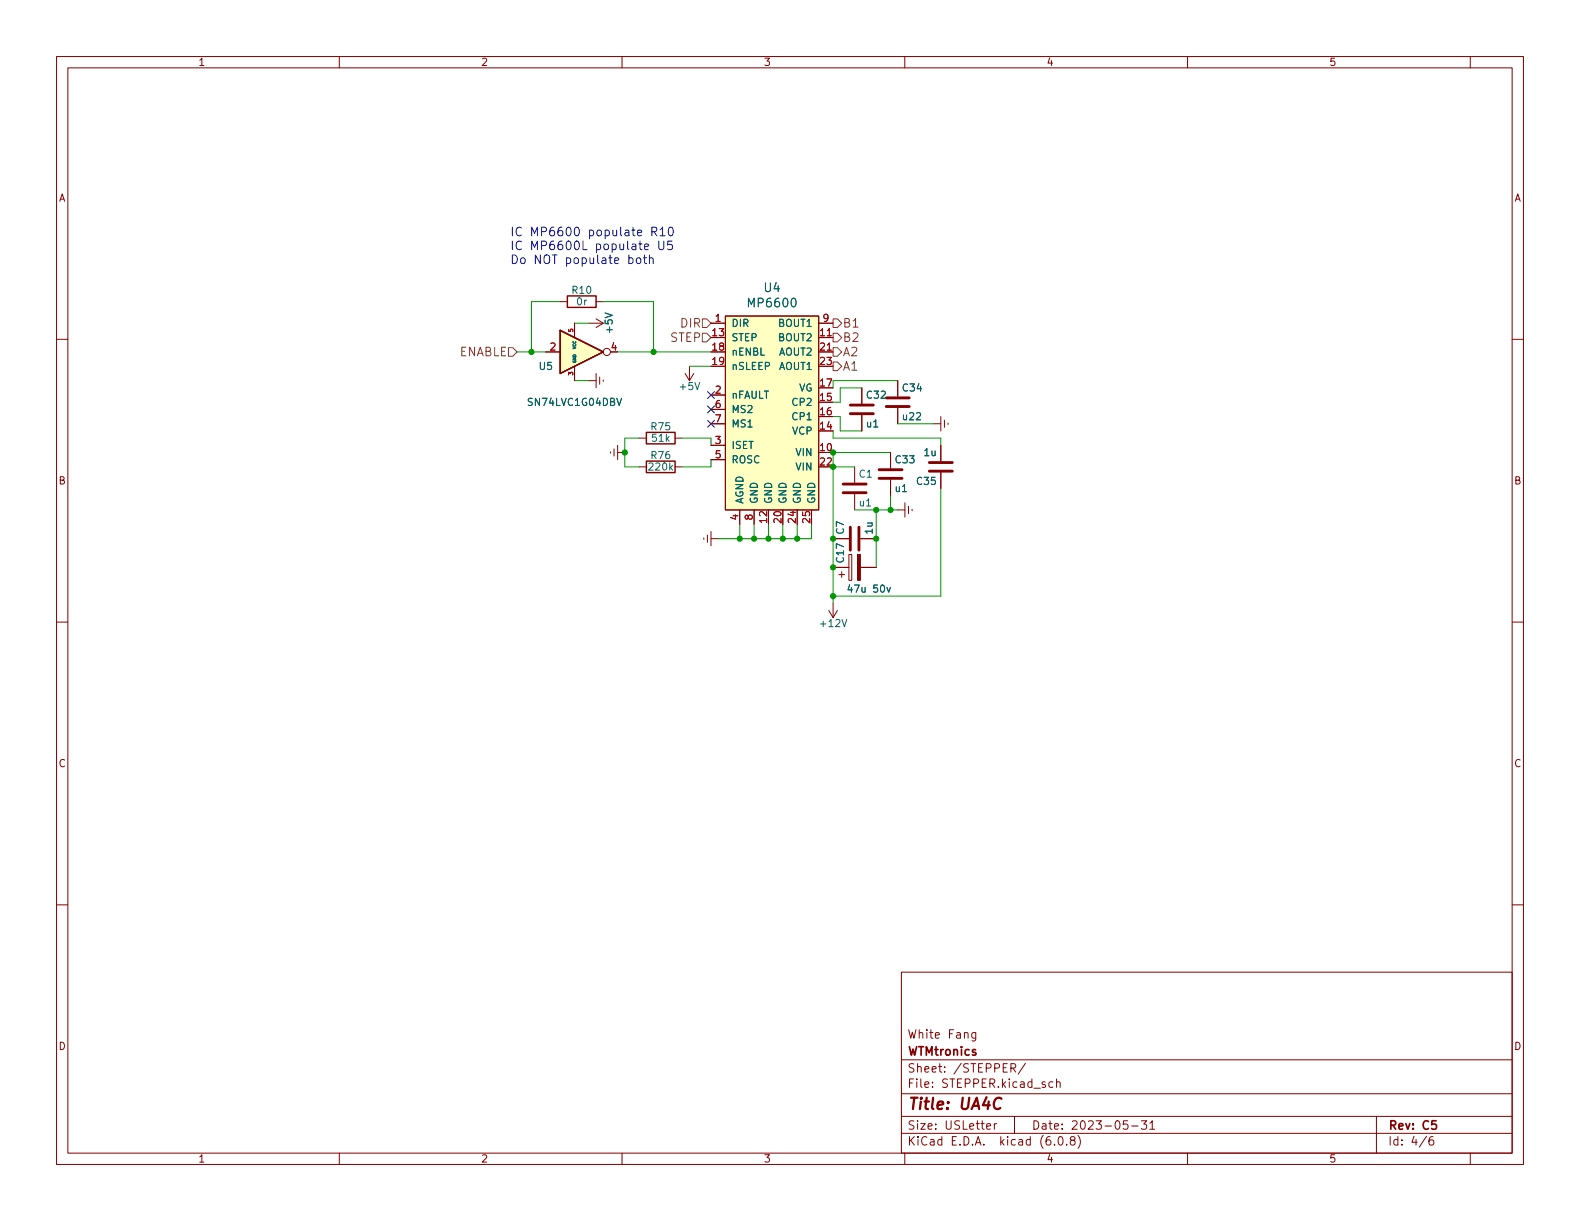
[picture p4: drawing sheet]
(kicad_sch (version 20211123) (generator eeschema)

 (paper "USLetter")

 (title_block
  (title "UA4C")
  (date "2023-05-31")
  (rev "C5")
  (company "WTMtronics")
  (comment 1 "White Fang"))

 (lib_symbols
  (symbol "74xGxx:SN74LVC1G14DBV" (in_bom yes) (on_board yes)
   (property "Reference" "U5" (id 0) (at -5.08 -2.54 0) (effects (font (size 1.27 1.27))))
   (property "Value" "SN74LVC1G04DBV" (id 1) (at 0 -8.89 0) (effects (font (size 1.27 1.27))))
   (property "Footprint" "Package_TO_SOT_SMD:SOT-23-5" (id 2) (at 0 -6.35 0) (effects (font (size 1.27 1.27)) hide))
   (property "Datasheet" "http://www.ti.com/lit/ds/symlink/sn74lvc1g14.pdf" (id 3) (at 0 0 0) (effects (font (size 1.27 1.27)) hide))
   (symbol "SN74LVC1G14DBV_0_1"
    (polyline (pts (xy -2.54 3.81) (xy -2.54 -3.81) (xy 5.08 0) (xy -2.54 3.81)) (stroke (width 0.254) (type default) (color 0 0 0 0)) (fill (type background)))
    (circle (center 5.715 0) (radius 0.635) (stroke (width 0) (type default) (color 0 0 0 0)) (fill (type none))))
   (symbol "SN74LVC1G14DBV_1_1"
    (pin no_connect line (at 5.08 0 180) (length 2.54) hide (name "NC" (effects (font (size 1.27 1.27)))) (number "1" (effects (font (size 1.27 1.27)))))
    (pin input line (at -5.08 0 0) (length 2.54) (name "~" (effects (font (size 1.27 1.27)))) (number "2" (effects (font (size 1.27 1.27)))))
    (pin power_in line (at 0 -5.08 90) (length 2.54) (name "GND" (effects (font (size 0.508 0.508)))) (number "3" (effects (font (size 0.762 0.762)))))
    (pin output line (at 7.62 0 180) (length 1.27) (name "~" (effects (font (size 1.27 1.27)))) (number "4" (effects (font (size 1.27 1.27)))))
    (pin power_in line (at 0 5.08 270) (length 2.54) (name "VCC" (effects (font (size 0.508 0.508)))) (number "5" (effects (font (size 0.762 0.762)))))))
  (symbol "Device:C" (pin_numbers hide) (pin_names (offset 0.254)) (in_bom yes) (on_board yes)
   (property "Reference" "C" (id 0) (at 0.635 2.54 0) (effects (font (size 1.27 1.27)) (justify left)))
   (property "Value" "C" (id 1) (at 0.635 -2.54 0) (effects (font (size 1.27 1.27)) (justify left)))
   (property "Footprint" "" (id 2) (at 0.9652 -3.81 0) (effects (font (size 1.27 1.27)) hide))
   (property "Datasheet" "~" (id 3) (at 0 0 0) (effects (font (size 1.27 1.27)) hide))
   (symbol "C_0_1"
    (polyline (pts (xy -2.032 -0.762) (xy 2.032 -0.762)) (stroke (width 0.508) (type default) (color 0 0 0 0)) (fill (type none)))
    (polyline (pts (xy -2.032 0.762) (xy 2.032 0.762)) (stroke (width 0.508) (type default) (color 0 0 0 0)) (fill (type none))))
   (symbol "C_1_1"
    (pin passive line (at 0 3.81 270) (length 2.794) (name "~" (effects (font (size 1.27 1.27)))) (number "1" (effects (font (size 1.27 1.27)))))
    (pin passive line (at 0 -3.81 90) (length 2.794) (name "~" (effects (font (size 1.27 1.27)))) (number "2" (effects (font (size 1.27 1.27)))))))
  (symbol "Device:R" (pin_numbers hide) (pin_names (offset 0)) (in_bom yes) (on_board yes)
   (property "Reference" "R" (id 0) (at 2.032 0 90) (effects (font (size 1.27 1.27))))
   (property "Value" "R" (id 1) (at 0 0 90) (effects (font (size 1.27 1.27))))
   (property "Footprint" "" (id 2) (at -1.778 0 90) (effects (font (size 1.27 1.27)) hide))
   (property "Datasheet" "~" (id 3) (at 0 0 0) (effects (font (size 1.27 1.27)) hide))
   (symbol "R_0_1"
    (rectangle (start -1.016 -2.54) (end 1.016 2.54) (stroke (width 0.254) (type default) (color 0 0 0 0)) (fill (type none))))
   (symbol "R_1_1"
    (pin passive line (at 0 3.81 270) (length 1.27) (name "~" (effects (font (size 1.27 1.27)))) (number "1" (effects (font (size 1.27 1.27)))))
    (pin passive line (at 0 -3.81 90) (length 1.27) (name "~" (effects (font (size 1.27 1.27)))) (number "2" (effects (font (size 1.27 1.27)))))))
  (symbol "Underdog-rescue:CP-Device" (pin_numbers hide) (pin_names (offset 0.254)) (in_bom yes) (on_board yes)
   (property "Reference" "C" (id 0) (at 0.635 2.54 0) (effects (font (size 1.27 1.27)) (justify left)))
   (property "Value" "CP-Device" (id 1) (at 0.635 -2.54 0) (effects (font (size 1.27 1.27)) (justify left)))
   (property "Footprint" "" (id 2) (at 0.9652 -3.81 0) (effects (font (size 1.27 1.27)) hide))
   (property "Datasheet" "" (id 3) (at 0 0 0) (effects (font (size 1.27 1.27)) hide))
   (symbol "CP-Device_0_1"
    (rectangle (start -2.286 0.508) (end 2.286 1.016) (stroke (width 0) (type default) (color 0 0 0 0)) (fill (type none)))
    (polyline (pts (xy -1.778 2.286) (xy -0.762 2.286)) (stroke (width 0) (type default) (color 0 0 0 0)) (fill (type none)))
    (polyline (pts (xy -1.27 2.794) (xy -1.27 1.778)) (stroke (width 0) (type default) (color 0 0 0 0)) (fill (type none)))
    (rectangle (start 2.286 -0.508) (end -2.286 -1.016) (stroke (width 0) (type default) (color 0 0 0 0)) (fill (type outline))))
   (symbol "CP-Device_1_1"
    (pin passive line (at 0 3.81 270) (length 2.794) (name "~" (effects (font (size 1.27 1.27)))) (number "1" (effects (font (size 1.27 1.27)))))
    (pin passive line (at 0 -3.81 90) (length 2.794) (name "~" (effects (font (size 1.27 1.27)))) (number "2" (effects (font (size 1.27 1.27)))))))
  (symbol "Underdog-rescue:MP6600-IC_Automotive" (pin_names (offset 1.016)) (in_bom yes) (on_board yes)
   (property "Reference" "U" (id 0) (at 5.08 7.62 0) (effects (font (size 1.524 1.524))))
   (property "Value" "MP6600-IC_Automotive" (id 1) (at -2.54 7.62 0) (effects (font (size 1.524 1.524))))
   (property "Footprint" "Package_DFN_QFN:QFN-24-1EP_4x4mm_P0.5mm_EP2.7x2.7mm_ThermalVias" (id 2) (at 5.08 7.62 0) (effects (font (size 1.524 1.524)) hide))
   (property "Datasheet" "" (id 3) (at 5.08 7.62 0) (effects (font (size 1.524 1.524)) hide))
   (symbol "MP6600-IC_Automotive_0_1"
    (rectangle (start -7.62 6.35) (end 8.89 -27.94) (stroke (width 0) (type default) (color 0 0 0 0)) (fill (type background))))
   (symbol "MP6600-IC_Automotive_1_1"
    (pin input line (at -10.16 5.08 0) (length 2.54) (name "DIR" (effects (font (size 1.27 1.27)))) (number "1" (effects (font (size 1.27 1.27)))))
    (pin power_in line (at 11.43 -17.78 180) (length 2.54) (name "VIN" (effects (font (size 1.27 1.27)))) (number "10" (effects (font (size 1.27 1.27)))))
    (pin output line (at 11.43 2.54 180) (length 2.54) (name "BOUT2" (effects (font (size 1.27 1.27)))) (number "11" (effects (font (size 1.27 1.27)))))
    (pin power_in line (at 0 -30.48 90) (length 2.54) (name "GND" (effects (font (size 1.27 1.27)))) (number "12" (effects (font (size 1.27 1.27)))))
    (pin input line (at -10.16 2.54 0) (length 2.54) (name "STEP" (effects (font (size 1.27 1.27)))) (number "13" (effects (font (size 1.27 1.27)))))
    (pin passive line (at 11.43 -13.97 180) (length 2.54) (name "VCP" (effects (font (size 1.27 1.27)))) (number "14" (effects (font (size 1.27 1.27)))))
    (pin passive line (at 11.43 -8.89 180) (length 2.54) (name "CP2" (effects (font (size 1.27 1.27)))) (number "15" (effects (font (size 1.27 1.27)))))
    (pin passive line (at 11.43 -11.43 180) (length 2.54) (name "CP1" (effects (font (size 1.27 1.27)))) (number "16" (effects (font (size 1.27 1.27)))))
    (pin passive line (at 11.43 -6.35 180) (length 2.54) (name "VG" (effects (font (size 1.27 1.27)))) (number "17" (effects (font (size 1.27 1.27)))))
    (pin input line (at -10.16 0 0) (length 2.54) (name "nENBL" (effects (font (size 1.27 1.27)))) (number "18" (effects (font (size 1.27 1.27)))))
    (pin input line (at -10.16 -2.54 0) (length 2.54) (name "nSLEEP" (effects (font (size 1.27 1.27)))) (number "19" (effects (font (size 1.27 1.27)))))
    (pin output line (at -10.16 -7.62 0) (length 2.54) (name "nFAULT" (effects (font (size 1.27 1.27)))) (number "2" (effects (font (size 1.27 1.27)))))
    (pin power_in line (at 2.54 -30.48 90) (length 2.54) (name "GND" (effects (font (size 1.27 1.27)))) (number "20" (effects (font (size 1.27 1.27)))))
    (pin output line (at 11.43 0 180) (length 2.54) (name "AOUT2" (effects (font (size 1.27 1.27)))) (number "21" (effects (font (size 1.27 1.27)))))
    (pin power_in line (at 11.43 -20.32 180) (length 2.54) (name "VIN" (effects (font (size 1.27 1.27)))) (number "22" (effects (font (size 1.27 1.27)))))
    (pin output line (at 11.43 -2.54 180) (length 2.54) (name "AOUT1" (effects (font (size 1.27 1.27)))) (number "23" (effects (font (size 1.27 1.27)))))
    (pin power_in line (at 5.08 -30.48 90) (length 2.54) (name "GND" (effects (font (size 1.27 1.27)))) (number "24" (effects (font (size 1.27 1.27)))))
    (pin power_in line (at 7.62 -30.48 90) (length 2.54) (name "GND" (effects (font (size 1.27 1.27)))) (number "25" (effects (font (size 1.27 1.27)))))
    (pin input line (at -10.16 -16.51 0) (length 2.54) (name "ISET" (effects (font (size 1.27 1.27)))) (number "3" (effects (font (size 1.27 1.27)))))
    (pin power_in line (at -5.08 -30.48 90) (length 2.54) (name "AGND" (effects (font (size 1.27 1.27)))) (number "4" (effects (font (size 1.27 1.27)))))
    (pin input line (at -10.16 -19.05 0) (length 2.54) (name "ROSC" (effects (font (size 1.27 1.27)))) (number "5" (effects (font (size 1.27 1.27)))))
    (pin input line (at -10.16 -10.16 0) (length 2.54) (name "MS2" (effects (font (size 1.27 1.27)))) (number "6" (effects (font (size 1.27 1.27)))))
    (pin input line (at -10.16 -12.7 0) (length 2.54) (name "MS1" (effects (font (size 1.27 1.27)))) (number "7" (effects (font (size 1.27 1.27)))))
    (pin power_in line (at -2.54 -30.48 90) (length 2.54) (name "GND" (effects (font (size 1.27 1.27)))) (number "8" (effects (font (size 1.27 1.27)))))
    (pin output line (at 11.43 5.08 180) (length 2.54) (name "BOUT1" (effects (font (size 1.27 1.27)))) (number "9" (effects (font (size 1.27 1.27)))))))
  (symbol "power:+12V" (power) (pin_names (offset 0)) (in_bom yes) (on_board yes)
   (property "Reference" "#PWR" (id 0) (at 0 -3.81 0) (effects (font (size 1.27 1.27)) hide))
   (property "Value" "+12V" (id 1) (at 0 3.556 0) (effects (font (size 1.27 1.27))))
   (property "Footprint" "" (id 2) (at 0 0 0) (effects (font (size 1.27 1.27)) hide))
   (property "Datasheet" "" (id 3) (at 0 0 0) (effects (font (size 1.27 1.27)) hide))
   (symbol "+12V_0_1"
    (polyline (pts (xy -0.762 1.27) (xy 0 2.54)) (stroke (width 0) (type default) (color 0 0 0 0)) (fill (type none)))
    (polyline (pts (xy 0 0) (xy 0 2.54)) (stroke (width 0) (type default) (color 0 0 0 0)) (fill (type none)))
    (polyline (pts (xy 0 2.54) (xy 0.762 1.27)) (stroke (width 0) (type default) (color 0 0 0 0)) (fill (type none))))
   (symbol "+12V_1_1"
    (pin power_in line (at 0 0 90) (length 0) hide (name "+12V" (effects (font (size 1.27 1.27)))) (number "1" (effects (font (size 1.27 1.27)))))))
  (symbol "power:+5V" (power) (pin_names (offset 0)) (in_bom yes) (on_board yes)
   (property "Reference" "#PWR" (id 0) (at 0 -3.81 0) (effects (font (size 1.27 1.27)) hide))
   (property "Value" "+5V" (id 1) (at 0 3.556 0) (effects (font (size 1.27 1.27))))
   (property "Footprint" "" (id 2) (at 0 0 0) (effects (font (size 1.27 1.27)) hide))
   (property "Datasheet" "" (id 3) (at 0 0 0) (effects (font (size 1.27 1.27)) hide))
   (symbol "+5V_0_1"
    (polyline (pts (xy -0.762 1.27) (xy 0 2.54)) (stroke (width 0) (type default) (color 0 0 0 0)) (fill (type none)))
    (polyline (pts (xy 0 0) (xy 0 2.54)) (stroke (width 0) (type default) (color 0 0 0 0)) (fill (type none)))
    (polyline (pts (xy 0 2.54) (xy 0.762 1.27)) (stroke (width 0) (type default) (color 0 0 0 0)) (fill (type none))))
   (symbol "+5V_1_1"
    (pin power_in line (at 0 0 90) (length 0) hide (name "+5V" (effects (font (size 1.27 1.27)))) (number "1" (effects (font (size 1.27 1.27)))))))
  (symbol "power:Earth" (power) (pin_names (offset 0)) (in_bom yes) (on_board yes)
   (property "Reference" "#PWR" (id 0) (at 0 -6.35 0) (effects (font (size 1.27 1.27)) hide))
   (property "Value" "Earth" (id 1) (at 0 -3.81 0) (effects (font (size 1.27 1.27)) hide))
   (property "Footprint" "" (id 2) (at 0 0 0) (effects (font (size 1.27 1.27)) hide))
   (property "Datasheet" "~" (id 3) (at 0 0 0) (effects (font (size 1.27 1.27)) hide))
   (symbol "Earth_0_1"
    (polyline (pts (xy -0.635 -1.905) (xy 0.635 -1.905)) (stroke (width 0) (type default) (color 0 0 0 0)) (fill (type none)))
    (polyline (pts (xy -0.127 -2.54) (xy 0.127 -2.54)) (stroke (width 0) (type default) (color 0 0 0 0)) (fill (type none)))
    (polyline (pts (xy 0 -1.27) (xy 0 0)) (stroke (width 0) (type default) (color 0 0 0 0)) (fill (type none)))
    (polyline (pts (xy 1.27 -1.27) (xy -1.27 -1.27)) (stroke (width 0) (type default) (color 0 0 0 0)) (fill (type none))))
   (symbol "Earth_1_1"
    (pin power_in line (at 0 0 270) (length 0) hide (name "Earth" (effects (font (size 1.27 1.27)))) (number "1" (effects (font (size 1.27 1.27))))))))

 (junction (at 138.43 95.25) (diameter 0) (color 0 0 0 0))
 (junction (at 147.32 105.41) (diameter 0) (color 0 0 0 0))
 (junction (at 110.49 80.01) (diameter 0) (color 0 0 0 0))
 (junction (at 135.89 95.25) (diameter 0) (color 0 0 0 0))
 (junction (at 147.32 82.55) (diameter 0) (color 0 0 0 0))
 (junction (at 115.57 62.23) (diameter 0) (color 0 0 0 0))
 (junction (at 147.32 95.25) (diameter 0) (color 0 0 0 0))
 (junction (at 93.98 62.23) (diameter 0) (color 0 0 0 0))
 (junction (at 147.32 80.01) (diameter 0) (color 0 0 0 0))
 (junction (at 147.32 100.33) (diameter 0) (color 0 0 0 0))
 (junction (at 157.48 90.17) (diameter 0) (color 0 0 0 0))
 (junction (at 130.81 95.25) (diameter 0) (color 0 0 0 0))
 (junction (at 154.94 90.17) (diameter 0) (color 0 0 0 0))
 (junction (at 133.35 95.25) (diameter 0) (color 0 0 0 0))
 (junction (at 140.97 95.25) (diameter 0) (color 0 0 0 0))
 (junction (at 154.94 95.25) (diameter 0) (color 0 0 0 0))

 (no_connect (at 125.73 69.85))
 (no_connect (at 125.73 74.93))
 (no_connect (at 125.73 72.39))

 (wire (pts (xy 115.57 62.23) (xy 125.73 62.23)) (stroke (width 0) (type default) (color 0 0 0 0)))
 (wire (pts (xy 135.89 92.71) (xy 135.89 95.25)) (stroke (width 0) (type default) (color 0 0 0 0)))
 (wire (pts (xy 138.43 95.25) (xy 140.97 95.25)) (stroke (width 0) (type default) (color 0 0 0 0)))
 (wire (pts (xy 147.32 68.58) (xy 147.32 67.31)) (stroke (width 0) (type default) (color 0 0 0 0)))
 (wire (pts (xy 127 95.25) (xy 130.81 95.25)) (stroke (width 0) (type default) (color 0 0 0 0)))
 (wire (pts (xy 148.59 73.66) (xy 148.59 76.2)) (stroke (width 0) (type default) (color 0 0 0 0)))
 (wire (pts (xy 147.32 76.2) (xy 147.32 77.47)) (stroke (width 0) (type default) (color 0 0 0 0)))
 (wire (pts (xy 157.48 87.63) (xy 157.48 90.17)) (stroke (width 0) (type default) (color 0 0 0 0)))
 (wire (pts (xy 130.81 92.71) (xy 130.81 95.25)) (stroke (width 0) (type default) (color 0 0 0 0)))
 (wire (pts (xy 151.13 90.17) (xy 154.94 90.17)) (stroke (width 0) (type default) (color 0 0 0 0)))
 (wire (pts (xy 166.37 105.41) (xy 147.32 105.41)) (stroke (width 0) (type default) (color 0 0 0 0)))
 (wire (pts (xy 115.57 53.34) (xy 115.57 62.23)) (stroke (width 0) (type default) (color 0 0 0 0)))
 (wire (pts (xy 147.32 67.31) (xy 158.75 67.31)) (stroke (width 0) (type default) (color 0 0 0 0)))
 (wire (pts (xy 101.6 67.31) (xy 104.14 67.31)) (stroke (width 0) (type default) (color 0 0 0 0)))
 (wire (pts (xy 91.44 62.23) (xy 93.98 62.23)) (stroke (width 0) (type default) (color 0 0 0 0)))
 (wire (pts (xy 133.35 95.25) (xy 135.89 95.25)) (stroke (width 0) (type default) (color 0 0 0 0)))
 (wire (pts (xy 130.81 95.25) (xy 133.35 95.25)) (stroke (width 0) (type default) (color 0 0 0 0)))
 (wire (pts (xy 154.94 90.17) (xy 157.48 90.17)) (stroke (width 0) (type default) (color 0 0 0 0)))
 (wire (pts (xy 140.97 95.25) (xy 143.51 95.25)) (stroke (width 0) (type default) (color 0 0 0 0)))
 (wire (pts (xy 120.65 77.47) (xy 125.73 77.47)) (stroke (width 0) (type default) (color 0 0 0 0)))
 (wire (pts (xy 110.49 82.55) (xy 113.03 82.55)) (stroke (width 0) (type default) (color 0 0 0 0)))
 (wire (pts (xy 99.06 53.34) (xy 93.98 53.34)) (stroke (width 0) (type default) (color 0 0 0 0)))
 (wire (pts (xy 110.49 77.47) (xy 113.03 77.47)) (stroke (width 0) (type default) (color 0 0 0 0)))
 (wire (pts (xy 140.97 92.71) (xy 140.97 95.25)) (stroke (width 0) (type default) (color 0 0 0 0)))
 (wire (pts (xy 166.37 77.47) (xy 166.37 78.74)) (stroke (width 0) (type default) (color 0 0 0 0)))
 (wire (pts (xy 109.22 62.23) (xy 115.57 62.23)) (stroke (width 0) (type default) (color 0 0 0 0)))
 (wire (pts (xy 147.32 105.41) (xy 147.32 106.68)) (stroke (width 0) (type default) (color 0 0 0 0)))
 (wire (pts (xy 147.32 73.66) (xy 148.59 73.66)) (stroke (width 0) (type default) (color 0 0 0 0)))
 (wire (pts (xy 147.32 77.47) (xy 166.37 77.47)) (stroke (width 0) (type default) (color 0 0 0 0)))
 (wire (pts (xy 101.6 57.15) (xy 104.14 57.15)) (stroke (width 0) (type default) (color 0 0 0 0)))
 (wire (pts (xy 138.43 92.71) (xy 138.43 95.25)) (stroke (width 0) (type default) (color 0 0 0 0)))
 (wire (pts (xy 106.68 53.34) (xy 115.57 53.34)) (stroke (width 0) (type default) (color 0 0 0 0)))
 (wire (pts (xy 147.32 80.01) (xy 157.48 80.01)) (stroke (width 0) (type default) (color 0 0 0 0)))
 (wire (pts (xy 154.94 95.25) (xy 154.94 90.17)) (stroke (width 0) (type default) (color 0 0 0 0)))
 (wire (pts (xy 154.94 100.33) (xy 154.94 95.25)) (stroke (width 0) (type default) (color 0 0 0 0)))
 (wire (pts (xy 121.92 64.77) (xy 125.73 64.77)) (stroke (width 0) (type default) (color 0 0 0 0)))
 (wire (pts (xy 93.98 53.34) (xy 93.98 62.23)) (stroke (width 0) (type default) (color 0 0 0 0)))
 (wire (pts (xy 147.32 95.25) (xy 147.32 100.33)) (stroke (width 0) (type default) (color 0 0 0 0)))
 (wire (pts (xy 148.59 71.12) (xy 148.59 68.58)) (stroke (width 0) (type default) (color 0 0 0 0)))
 (wire (pts (xy 151.13 82.55) (xy 147.32 82.55)) (stroke (width 0) (type default) (color 0 0 0 0)))
 (wire (pts (xy 148.59 76.2) (xy 152.4 76.2)) (stroke (width 0) (type default) (color 0 0 0 0)))
 (wire (pts (xy 125.73 81.28) (xy 125.73 82.55)) (stroke (width 0) (type default) (color 0 0 0 0)))
 (wire (pts (xy 148.59 68.58) (xy 152.4 68.58)) (stroke (width 0) (type default) (color 0 0 0 0)))
 (wire (pts (xy 93.98 62.23) (xy 96.52 62.23)) (stroke (width 0) (type default) (color 0 0 0 0)))
 (wire (pts (xy 143.51 95.25) (xy 143.51 92.71)) (stroke (width 0) (type default) (color 0 0 0 0)))
 (wire (pts (xy 147.32 82.55) (xy 147.32 95.25)) (stroke (width 0) (type default) (color 0 0 0 0)))
 (wire (pts (xy 135.89 95.25) (xy 138.43 95.25)) (stroke (width 0) (type default) (color 0 0 0 0)))
 (wire (pts (xy 133.35 92.71) (xy 133.35 95.25)) (stroke (width 0) (type default) (color 0 0 0 0)))
 (wire (pts (xy 110.49 80.01) (xy 110.49 82.55)) (stroke (width 0) (type default) (color 0 0 0 0)))
 (wire (pts (xy 147.32 71.12) (xy 148.59 71.12)) (stroke (width 0) (type default) (color 0 0 0 0)))
 (wire (pts (xy 125.73 77.47) (xy 125.73 78.74)) (stroke (width 0) (type default) (color 0 0 0 0)))
 (wire (pts (xy 157.48 90.17) (xy 158.75 90.17)) (stroke (width 0) (type default) (color 0 0 0 0)))
 (wire (pts (xy 125.73 82.55) (xy 120.65 82.55)) (stroke (width 0) (type default) (color 0 0 0 0)))
 (wire (pts (xy 110.49 80.01) (xy 110.49 77.47)) (stroke (width 0) (type default) (color 0 0 0 0)))
 (wire (pts (xy 147.32 100.33) (xy 147.32 105.41)) (stroke (width 0) (type default) (color 0 0 0 0)))
 (wire (pts (xy 166.37 86.36) (xy 166.37 105.41)) (stroke (width 0) (type default) (color 0 0 0 0)))
 (wire (pts (xy 147.32 82.55) (xy 147.32 80.01)) (stroke (width 0) (type default) (color 0 0 0 0)))
 (wire (pts (xy 165.1 74.93) (xy 158.75 74.93)) (stroke (width 0) (type default) (color 0 0 0 0)))

 (text "IC MP6600 populate R10\nIC MP6600L populate U5\nDo NOT populate both" (at 90.17 46.99 0) (effects (font (size 1.524 1.524)) (justify left bottom)))

 (hierarchical_label "B1" (shape output) (at 147.32 57.15 0) (effects (font (size 1.524 1.524)) (justify left)))
 (hierarchical_label "A1" (shape output) (at 147.32 64.77 0) (effects (font (size 1.524 1.524)) (justify left)))
 (hierarchical_label "DIR" (shape input) (at 125.73 57.15 180) (effects (font (size 1.524 1.524)) (justify right)))
 (hierarchical_label "ENABLE" (shape input) (at 91.44 62.23 180) (effects (font (size 1.524 1.524)) (justify right)))
 (hierarchical_label "B2" (shape output) (at 147.32 59.69 0) (effects (font (size 1.524 1.524)) (justify left)))
 (hierarchical_label "STEP" (shape input) (at 125.73 59.69 180) (effects (font (size 1.524 1.524)) (justify right)))
 (hierarchical_label "A2" (shape output) (at 147.32 62.23 0) (effects (font (size 1.524 1.524)) (justify left)))

 (symbol (lib_id "Underdog-rescue:MP6600-IC_Automotive") (at 135.89 62.23 0) (unit 1) (in_bom yes) (on_board yes)
  (property "Reference" "U4" (id 0) (at 136.525 50.8762 0) (effects (font (size 1.524 1.524))))
  (property "Value" "MP6600" (id 1) (at 136.525 53.5686 0) (effects (font (size 1.524 1.524))))
  (property "Footprint" "Package_DFN_QFN:QFN-24-1EP_4x4mm_P0.5mm_EP2.7x2.7mm_ThermalVias" (id 2) (at 140.97 54.61 0) (effects (font (size 1.524 1.524)) hide))
  (property "Datasheet" "https://www.monolithicpower.com/en/documentview/productdocument/index/version/2/document_type/Datasheet/lang/en/sku/MP6600/" (id 3) (at 140.97 54.61 0) (effects (font (size 1.524 1.524)) hide))
  (property "MPN" "MP6600GR-Z" (id 4) (at 135.89 62.23 0) (effects (font (size 1.27 1.27)) hide)) (pin "1") (pin "10") (pin "11") (pin "12") (pin "13") (pin "14") (pin "15") (pin "16") (pin "17") (pin "18") (pin "19") (pin "2") (pin "20") (pin "21") (pin "22") (pin "23") (pin "24") (pin "25") (pin "3") (pin "4") (pin "5") (pin "6") (pin "7") (pin "8") (pin "9"))

 (symbol (lib_id "Device:C") (at 152.4 72.39 0) (unit 1) (in_bom yes) (on_board yes)
  (property "Reference" "C32" (id 0) (at 153.035 69.85 0) (effects (font (size 1.27 1.27)) (justify left)))
  (property "Value" "u1" (id 1) (at 153.035 74.93 0) (effects (font (size 1.27 1.27)) (justify left)))
  (property "Footprint" "Capacitor_SMD:C_0805_2012Metric" (id 2) (at 153.3652 76.2 0) (effects (font (size 1.27 1.27)) hide))
  (property "Datasheet" "" (id 3) (at 152.4 72.39 0))
  (property "MPN" "CL21B104KBFNNNE" (id 4) (at 152.4 72.39 0) (effects (font (size 1.27 1.27)) hide)) (pin "1") (pin "2"))

 (symbol (lib_id "Device:C") (at 166.37 82.55 180) (unit 1) (in_bom yes) (on_board yes)
  (property "Reference" "C35" (id 0) (at 165.735 85.09 0) (effects (font (size 1.27 1.27)) (justify left)))
  (property "Value" "1u" (id 1) (at 165.735 80.01 0) (effects (font (size 1.27 1.27)) (justify left)))
  (property "Footprint" "Capacitor_SMD:C_0805_2012Metric" (id 2) (at 165.4048 78.74 0) (effects (font (size 1.27 1.27)) hide))
  (property "Datasheet" "" (id 3) (at 166.37 82.55 0))
  (property "MPN" "CL21B105KBFNNNE" (id 4) (at 166.37 82.55 0) (effects (font (size 1.27 1.27)) hide)) (pin "1") (pin "2"))

 (symbol (lib_id "Device:C") (at 158.75 71.12 0) (unit 1) (in_bom yes) (on_board yes)
  (property "Reference" "C34" (id 0) (at 159.385 68.58 0) (effects (font (size 1.27 1.27)) (justify left)))
  (property "Value" "u22" (id 1) (at 159.385 73.66 0) (effects (font (size 1.27 1.27)) (justify left)))
  (property "Footprint" "Capacitor_SMD:C_0805_2012Metric" (id 2) (at 159.7152 74.93 0) (effects (font (size 1.27 1.27)) hide))
  (property "Datasheet" "" (id 3) (at 158.75 71.12 0))
  (property "MPN" "CL21B224KBFNNNE" (id 4) (at 158.75 71.12 0) (effects (font (size 1.27 1.27)) hide)) (pin "1") (pin "2"))

 (symbol (lib_id "Device:C") (at 151.13 86.36 0) (unit 1) (in_bom yes) (on_board yes)
  (property "Reference" "C1" (id 0) (at 151.765 83.82 0) (effects (font (size 1.27 1.27)) (justify left)))
  (property "Value" "u1" (id 1) (at 151.765 88.9 0) (effects (font (size 1.27 1.27)) (justify left)))
  (property "Footprint" "Capacitor_SMD:C_0805_2012Metric" (id 2) (at 152.0952 90.17 0) (effects (font (size 1.27 1.27)) hide))
  (property "Datasheet" "" (id 3) (at 151.13 86.36 0))
  (property "MPN" "CL21B104KBFNNNE" (id 4) (at 151.13 86.36 0) (effects (font (size 1.27 1.27)) hide)) (pin "1") (pin "2"))

 (symbol (lib_id "Device:C") (at 157.48 83.82 0) (unit 1) (in_bom yes) (on_board yes)
  (property "Reference" "C33" (id 0) (at 158.115 81.28 0) (effects (font (size 1.27 1.27)) (justify left)))
  (property "Value" "u1" (id 1) (at 158.115 86.36 0) (effects (font (size 1.27 1.27)) (justify left)))
  (property "Footprint" "Capacitor_SMD:C_0805_2012Metric" (id 2) (at 158.4452 87.63 0) (effects (font (size 1.27 1.27)) hide))
  (property "Datasheet" "" (id 3) (at 157.48 83.82 0))
  (property "MPN" "CL21B104KBFNNNE" (id 4) (at 157.48 83.82 0) (effects (font (size 1.27 1.27)) hide)) (pin "1") (pin "2"))

 (symbol (lib_id "power:Earth") (at 165.1 74.93 90) (unit 1) (in_bom yes) (on_board yes)
  (property "Reference" "#PWR0115" (id 0) (at 171.45 74.93 0) (effects (font (size 1.27 1.27)) hide))
  (property "Value" "Earth" (id 1) (at 168.91 74.93 0) (effects (font (size 1.27 1.27)) hide))
  (property "Footprint" "" (id 2) (at 165.1 74.93 0) (effects (font (size 1.27 1.27)) hide))
  (property "Datasheet" "" (id 3) (at 165.1 74.93 0) (effects (font (size 1.27 1.27)) hide)) (pin "1"))

 (symbol (lib_id "power:+12V") (at 147.32 106.68 180) (unit 1) (in_bom yes) (on_board yes)
  (property "Reference" "#PWR0117" (id 0) (at 147.32 102.87 0) (effects (font (size 1.27 1.27)) hide))
  (property "Value" "+12V" (id 1) (at 147.32 110.236 0))
  (property "Footprint" "" (id 2) (at 147.32 106.68 0) (effects (font (size 1.27 1.27)) hide))
  (property "Datasheet" "" (id 3) (at 147.32 106.68 0) (effects (font (size 1.27 1.27)) hide)) (pin "1"))

 (symbol (lib_id "power:Earth") (at 158.75 90.17 90) (unit 1) (in_bom yes) (on_board yes)
  (property "Reference" "#PWR0116" (id 0) (at 165.1 90.17 0) (effects (font (size 1.27 1.27)) hide))
  (property "Value" "Earth" (id 1) (at 162.56 90.17 0) (effects (font (size 1.27 1.27)) hide))
  (property "Footprint" "" (id 2) (at 158.75 90.17 0) (effects (font (size 1.27 1.27)) hide))
  (property "Datasheet" "" (id 3) (at 158.75 90.17 0) (effects (font (size 1.27 1.27)) hide)) (pin "1"))

 (symbol (lib_id "Device:C") (at 151.13 95.25 90) (unit 1) (in_bom yes) (on_board yes)
  (property "Reference" "C7" (id 0) (at 148.59 94.615 0) (effects (font (size 1.27 1.27)) (justify left)))
  (property "Value" "1u" (id 1) (at 153.67 94.615 0) (effects (font (size 1.27 1.27)) (justify left)))
  (property "Footprint" "Capacitor_SMD:C_0805_2012Metric" (id 2) (at 154.94 94.2848 0) (effects (font (size 1.27 1.27)) hide))
  (property "Datasheet" "" (id 3) (at 151.13 95.25 0))
  (property "MPN" "CL21B105KBFNNNE" (id 4) (at 151.13 95.25 0) (effects (font (size 1.27 1.27)) hide)) (pin "1") (pin "2"))

 (symbol (lib_id "Underdog-rescue:CP-Device") (at 151.13 100.33 90) (unit 1) (in_bom yes) (on_board yes)
  (property "Reference" "C17" (id 0) (at 148.59 97.79 0))
  (property "Value" "47u 50v" (id 1) (at 153.67 104.14 90))
  (property "Footprint" "Capacitor_SMD:CP_Elec_6.3x5.4" (id 2) (at 154.94 99.3648 0) (effects (font (size 1.27 1.27)) hide))
  (property "Datasheet" "https://datasheet.octopart.com/EEE-FT1H470AL-Panasonic-datasheet-147569663.pdf" (id 3) (at 151.13 100.33 0) (effects (font (size 1.27 1.27)) hide))
  (property "MPN" "EEE-FT1H470AL" (id 4) (at 151.13 100.33 90) (effects (font (size 1.27 1.27)) hide)) (pin "1") (pin "2"))

 (symbol (lib_id "Device:R") (at 116.84 77.47 90) (unit 1) (in_bom yes) (on_board yes)
  (property "Reference" "R75" (id 0) (at 116.84 75.438 90))
  (property "Value" "51k" (id 1) (at 116.84 77.47 90))
  (property "Footprint" "Resistor_SMD:R_0805_2012Metric" (id 2) (at 116.84 79.248 90) (effects (font (size 1.27 1.27)) hide))
  (property "Datasheet" "" (id 3) (at 116.84 77.47 0) (effects (font (size 1.27 1.27)) hide))
  (property "MPN" "RK73H2ATTD5102F" (id 4) (at 116.84 77.47 0) (effects (font (size 1.27 1.27)) hide)) (pin "1") (pin "2"))

 (symbol (lib_id "power:Earth") (at 110.49 80.01 270) (unit 1) (in_bom yes) (on_board yes)
  (property "Reference" "#PWR0118" (id 0) (at 104.14 80.01 0) (effects (font (size 1.27 1.27)) hide))
  (property "Value" "Earth" (id 1) (at 106.68 80.01 0) (effects (font (size 1.27 1.27)) hide))
  (property "Footprint" "" (id 2) (at 110.49 80.01 0) (effects (font (size 1.27 1.27)) hide))
  (property "Datasheet" "" (id 3) (at 110.49 80.01 0) (effects (font (size 1.27 1.27)) hide)) (pin "1"))

 (symbol (lib_id "Device:R") (at 116.84 82.55 90) (unit 1) (in_bom yes) (on_board yes)
  (property "Reference" "R76" (id 0) (at 116.84 80.518 90))
  (property "Value" "220k" (id 1) (at 116.84 82.55 90))
  (property "Footprint" "Resistor_SMD:R_0805_2012Metric" (id 2) (at 116.84 84.328 90) (effects (font (size 1.27 1.27)) hide))
  (property "Datasheet" "" (id 3) (at 116.84 82.55 0) (effects (font (size 1.27 1.27)) hide))
  (property "MPN" "RK73H2ATTD2203F" (id 4) (at 116.84 82.55 0) (effects (font (size 1.27 1.27)) hide)) (pin "1") (pin "2"))

 (symbol (lib_id "power:+5V") (at 121.92 64.77 180) (unit 1) (in_bom yes) (on_board yes)
  (property "Reference" "#PWR0120" (id 0) (at 121.92 60.96 0) (effects (font (size 1.27 1.27)) hide))
  (property "Value" "+5V" (id 1) (at 121.92 68.326 0))
  (property "Footprint" "" (id 2) (at 121.92 64.77 0))
  (property "Datasheet" "" (id 3) (at 121.92 64.77 0)) (pin "1"))

 (symbol (lib_id "power:Earth") (at 127 95.25 270) (unit 1) (in_bom yes) (on_board yes)
  (property "Reference" "#PWR0119" (id 0) (at 120.65 95.25 0) (effects (font (size 1.27 1.27)) hide))
  (property "Value" "Earth" (id 1) (at 123.19 95.25 0) (effects (font (size 1.27 1.27)) hide))
  (property "Footprint" "" (id 2) (at 127 95.25 0) (effects (font (size 1.27 1.27)) hide))
  (property "Datasheet" "" (id 3) (at 127 95.25 0) (effects (font (size 1.27 1.27)) hide)) (pin "1"))

 (symbol (lib_id "power:+5V") (at 104.14 57.15 270) (unit 1) (in_bom yes) (on_board yes)
  (property "Reference" "#PWR06" (id 0) (at 100.33 57.15 0) (effects (font (size 1.27 1.27)) hide))
  (property "Value" "+5V" (id 1) (at 107.696 57.15 0))
  (property "Footprint" "" (id 2) (at 104.14 57.15 0))
  (property "Datasheet" "" (id 3) (at 104.14 57.15 0)) (pin "1"))

 (symbol (lib_id "74xGxx:SN74LVC1G14DBV") (at 101.6 62.23 0) (unit 1) (in_bom yes) (on_board yes)
  (property "Reference" "U5" (id 0) (at 96.52 64.77 0))
  (property "Value" "SN74LVC1G04DBV" (id 1) (at 101.6 71.12 0))
  (property "Footprint" "Package_TO_SOT_SMD:SOT-23-5" (id 2) (at 101.6 68.58 0) (effects (font (size 1.27 1.27)) hide))
  (property "Datasheet" "http://www.ti.com/lit/ds/symlink/sn74lvc1g14.pdf" (id 3) (at 101.6 62.23 0) (effects (font (size 1.27 1.27)) hide)) (pin "1") (pin "2") (pin "3") (pin "4") (pin "5"))

 (symbol (lib_id "Device:R") (at 102.87 53.34 90) (unit 1) (in_bom yes) (on_board yes)
  (property "Reference" "R10" (id 0) (at 102.87 51.308 90))
  (property "Value" "0r" (id 1) (at 102.87 53.34 90))
  (property "Footprint" "Resistor_SMD:R_0805_2012Metric" (id 2) (at 102.87 55.118 90) (effects (font (size 1.27 1.27)) hide))
  (property "Datasheet" "" (id 3) (at 102.87 53.34 0) (effects (font (size 1.27 1.27)) hide))
  (property "MPN" "" (id 4) (at 102.87 53.34 0) (effects (font (size 1.27 1.27)) hide)) (pin "1") (pin "2"))

 (symbol (lib_id "power:Earth") (at 104.14 67.31 90) (unit 1) (in_bom yes) (on_board yes)
  (property "Reference" "#PWR07" (id 0) (at 110.49 67.31 0) (effects (font (size 1.27 1.27)) hide))
  (property "Value" "Earth" (id 1) (at 107.95 67.31 0) (effects (font (size 1.27 1.27)) hide))
  (property "Footprint" "" (id 2) (at 104.14 67.31 0) (effects (font (size 1.27 1.27)) hide))
  (property "Datasheet" "" (id 3) (at 104.14 67.31 0) (effects (font (size 1.27 1.27)) hide)) (pin "1")))
